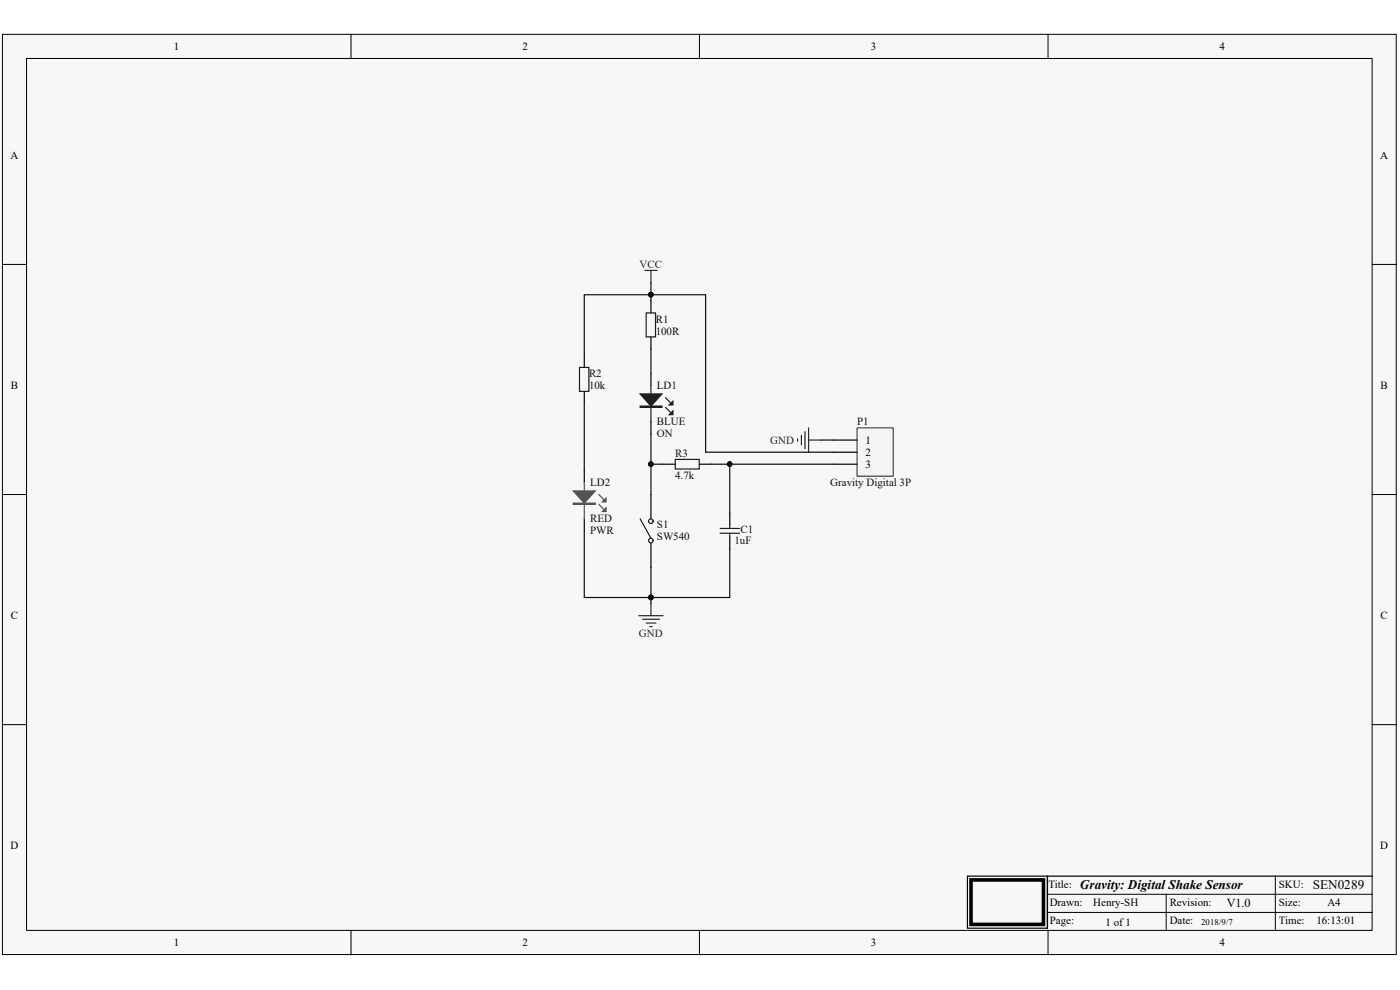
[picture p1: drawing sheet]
<svg xmlns="http://www.w3.org/2000/svg" width="297mm" height="210mm" viewBox="0 0 297 210" stroke-linecap="round" stroke-linejoin="round" font-family="sans-serif">
<path d="M.5 7.3h295.7v195.2h-295.7z" fill="#f7f7f7"/>
<path d="M.5 7.3h295.7v195.2h-295.7z" fill="none" stroke="#000" stroke-width=".21"/>
<path d="M5.6 12.4h285.5v185h-285.5z" fill="#f7f7f7"/>
<g fill="none" stroke="#000" stroke-width=".21">
<path d="M5.6 12.4h285.5v185h-285.5zM74.5 7.3v5.1M148.4 7.3v5.1M222.3 7.3v5.1M.5 56.1h5.1M291.1 56.1h5.2M.5 104.9h5.1M291.1 104.9h5.2M.5 153.7h5.1M291.1 153.7h5.2M74.5 197.4v5.2M148.4 197.4v5.2"/>
<path d="M222.2 189.7h68.9M222.2 193.5h68.9M222.3 197.4v5.2M247.4 189.7v7.7M270.6 185.8v11.6"/>
</g>
<path d="M205.2 185.8h17v11.1h-17zM291.1 185.8h-68.9v11.1" fill="none" stroke="#000" stroke-width=".25"/>
<path d="M206 186.6h15.4v9.5h-15.4z" fill="none" stroke="#000" stroke-width=".76"/>
<path d="M181.8 90.8h7.7v10.2h-7.7z" fill="#f5f5f5"/>
<path d="M181.8 90.8h7.7v10.2h-7.7z" fill="none" stroke="#262626" stroke-width=".21"/>
<path d="M138.1 79.2v2.6M138.1 89.5v2.6M176.7 93.3h5.1M176.7 95.9h5.1M176.7 98.5h5.1" fill="none" stroke="#000" stroke-width=".25"/>
<path d="M138.1 81.8v7.7M141.2 86.4l1 1M141.2 84.4l1 1" fill="none" stroke="#1c1c1c" stroke-width=".25"/>
<path d="M135.8 83.6h4.6l-2.3 2.5z" fill="#1c1c1c"/>
<path d="M135.8 83.6h4.6l-2.3 2.5zM135.8 86.1h4.6v.3h-4.6z" fill="none" stroke="#1c1c1c" stroke-width=".25"/>
<path d="M135.8 86.3h4.6" fill="none" stroke="#4c4c4c" stroke-width=".3"/>
<path d="M141.9 88l.8-.8v.8z" fill="#1c1c1c"/>
<path d="M142.7 87.2v.8h-.8z" fill="none" stroke="#1c1c1c" stroke-width=".25"/>
<path d="M141.9 85.9l.8-.8v.8z" fill="#1c1c1c"/>
<path d="M141.9 85.9l.8-.8v.8z" fill="none" stroke="#1c1c1c" stroke-width=".25"/>
<path d="M124 99.8v2.5M124 110.1v2.5" fill="none" stroke="#000" stroke-width=".25"/>
<path d="M124 102.3v7.8M127 107l1.1 1M127 104.9l1.1 1" fill="none" stroke="#4c4c4c" stroke-width=".25"/>
<path d="M121.6 104.1h4.7l-2.3 2.6z" fill="#4c4c4c"/>
<path d="M121.6 104.1h4.7l-2.3 2.6zM121.6 106.7h4.7v.3h-4.7z" fill="none" stroke="#4c4c4c" stroke-width=".25"/>
<path d="M121.6 106.8h4.7" fill="none" stroke="#4c4c4c" stroke-width=".3"/>
<path d="M128.6 107.7v.8h-.8z" fill="#4c4c4c"/>
<path d="M128.6 107.7v.8h-.8z" fill="none" stroke="#4c4c4c" stroke-width=".25"/>
<path d="M128.6 105.7v.8h-.8z" fill="#4c4c4c"/>
<path d="M128.6 105.7v.8h-.8z" fill="none" stroke="#4c4c4c" stroke-width=".25"/>
<path d="M136.8 57.4h2.6M138.1 57.4v2.5M169.2 93.1v.5M170 92.3v2.1M170.8 91.6v3.6M171.5 90.8v5.1M171.5 93.3h2.6M135.5 130.6h5.2M136.3 131.4h3.6M137.1 132.2h2M137.8 132.9h.5M138.1 128v2.6" fill="none" stroke="#262626" stroke-width=".25"/>
<path d="M124 75.4v2.5M138.1 63.8v2.6M138.1 71.5v2.6M124 83.1v2.5M140.7 98.5h2.6M148.4 98.5h2.6M138.1 104.9v5.2M138.1 115.2v5.1M154.8 108.8v2.5M154.8 113.9v2.6" fill="none" stroke="#000" stroke-width=".25"/>
<g fill="none" stroke="#1c1c1c" stroke-width=".25">
<path d="M122.9 77.9h2v5.1h-2zM137.1 66.4h2v5.1h-2zM143.3 97.5h5v2h-5zM135.8 110.1l2.3 4.1M152.8 113.1h4.1M152.8 112.1h4.1M154.8 111.3v.8M154.8 113.1v.8"/>
<circle cx="138.1" cy="114.7" r=".49"/>
<circle cx="138.1" cy="110.5" r=".48"/>
</g>
<path d="M138.1 62.5h-14.1v12.9M124 85.6v14.2" fill="none" stroke="#0e0e0e" stroke-width=".25"/>
<circle cx="138.1" cy="62.5" r=".48" fill="#0e0e0e"/>
<circle cx="138.1" cy="62.5" r=".48" fill="none" stroke="#0e0e0e" stroke-width=".21"/>
<path d="M138.1 74.1v5.1M174.1 93.3h2.6M124 112.6v14.1h14.1v1.3" fill="none" stroke="#0e0e0e" stroke-width=".25"/>
<circle cx="138.1" cy="126.7" r=".49" fill="#0e0e0e"/>
<circle cx="138.1" cy="126.7" r=".49" fill="none" stroke="#0e0e0e" stroke-width=".21"/>
<path d="M138.1 120.3v6.4" fill="none" stroke="#0e0e0e" stroke-width=".25"/>
<circle cx="138.1" cy="126.7" r=".49" fill="#0e0e0e"/>
<circle cx="138.1" cy="126.7" r=".49" fill="none" stroke="#0e0e0e" stroke-width=".21"/>
<path d="M138.1 92.1v12.8" fill="none" stroke="#0e0e0e" stroke-width=".25"/>
<circle cx="138.1" cy="98.4" r=".49" fill="#0e0e0e"/>
<circle cx="138.1" cy="98.4" r=".49" fill="none" stroke="#0e0e0e" stroke-width=".21"/>
<path d="M138.1 59.9v3.9" fill="none" stroke="#0e0e0e" stroke-width=".25"/>
<circle cx="138.1" cy="62.5" r=".48" fill="#0e0e0e"/>
<circle cx="138.1" cy="62.5" r=".48" fill="none" stroke="#0e0e0e" stroke-width=".21"/>
<path d="M154.8 116.5v10.2h-16.7" fill="none" stroke="#0e0e0e" stroke-width=".25"/>
<circle cx="138.1" cy="126.7" r=".49" fill="#0e0e0e"/>
<circle cx="138.1" cy="126.7" r=".49" fill="none" stroke="#0e0e0e" stroke-width=".21"/>
<path d="M138.1 62.5h11.6v33.4h27" fill="none" stroke="#0e0e0e" stroke-width=".25"/>
<circle cx="138.1" cy="62.5" r=".48" fill="#0e0e0e"/>
<circle cx="138.1" cy="62.5" r=".48" fill="none" stroke="#0e0e0e" stroke-width=".21"/>
<path d="M138.1 98.5h2.6" fill="none" stroke="#0e0e0e" stroke-width=".25"/>
<circle cx="138.1" cy="98.4" r=".49" fill="#0e0e0e"/>
<circle cx="138.1" cy="98.4" r=".49" fill="none" stroke="#0e0e0e" stroke-width=".21"/>
<path d="M151 98.5h25.7" fill="none" stroke="#0e0e0e" stroke-width=".25"/>
<circle cx="154.8" cy="98.4" r=".49" fill="#0e0e0e"/>
<circle cx="154.8" cy="98.4" r=".49" fill="none" stroke="#0e0e0e" stroke-width=".21"/>
<path d="M154.8 98.5v10.3" fill="none" stroke="#0e0e0e" stroke-width=".25"/>
<circle cx="154.8" cy="98.4" r=".49" fill="#0e0e0e"/>
<circle cx="154.8" cy="98.4" r=".49" fill="none" stroke="#0e0e0e" stroke-width=".21"/>
<g font-size="2.8">
<text x="229.1" y="188.6">Gravity: Digital Shake Sensor</text>
<text x="278.5" y="188.6">SEN0289</text>
</g>
<text font-size="2.6" x="260.3" y="192.4">V1.0</text>
<g font-size="2.3">
<text x="36.9" y="10.6">1</text>
<text x="110.8" y="10.6">2</text>
<text x="184.7" y="10.6">3</text>
<text x="258.7" y="10.6">4</text>
<text x="2.2" y="33.7">A</text>
<text x="292.8" y="33.7">A</text>
<text x="2.3" y="82.5">B</text>
<text x="292.9" y="82.5">B</text>
<text x="183.6" y="94.1">1</text>
<text x="183.6" y="96.6">2</text>
<text x="183.6" y="99.2">3</text>
<text x="2.3" y="131.4">C</text>
<text x="292.9" y="131.4">C</text>
<text x="2.2" y="180.2">D</text>
<text x="292.8" y="180.2">D</text>
<text x="222.4" y="188.4">Title:</text>
<text x="271.3" y="188.4">SKU:</text>
<text x="222.7" y="192.2">Drawn:</text>
<text x="222.7" y="196.1">Page:</text>
<text x="231.9" y="192.2">Henry-SH</text>
<text x="234.5" y="196.3">1 of 1</text>
<text x="248.2" y="196.1">Date:</text>
<text x="248.2" y="192.2">Revision:</text>
<text x="271.3" y="192.2">Size:</text>
<text x="271.3" y="196.1">Time:</text>
<text x="279.3" y="196.1">16:13:01</text>
<text x="281.6" y="192.2">A4</text>
<text x="36.9" y="200.7">1</text>
<text x="110.8" y="200.7">2</text>
<text x="184.7" y="200.7">3</text>
<text x="258.7" y="200.7">4</text>
</g>
<g font-size="2.3" fill="#262626">
<text x="135.7" y="56.9">VCC</text>
<text x="163.4" y="94.1">GND</text>
<text x="135.5" y="135.2">GND</text>
</g>
<g font-size="2.3" fill="#0e0e0e">
<text x="139.1" y="71">100R</text>
<text x="139.1" y="68.4">R1</text>
<text x="125" y="82.5">10k</text>
<text x="125" y="80">R2</text>
<text x="139.4" y="82.5">LD1</text>
<text x="139.4" y="92.8">ON</text>
<text x="139.4" y="90.3">BLUE</text>
<text x="181.8" y="90.3">P1</text>
<text x="143.2" y="101.6">4.7k</text>
<text x="143.2" y="96.9">R3</text>
<text x="125.2" y="103.1">LD2</text>
<text x="176.1" y="103.1">Gravity Digital 3P</text>
<text x="125.2" y="113.4">PWR</text>
<text x="125.2" y="110.8">RED</text>
<text x="139.4" y="112.1">S1</text>
<text x="157.1" y="113.1">C1</text>
<text x="139.4" y="114.6">SW540</text>
<text x="155.8" y="115.4">1uF</text>
</g>
<text font-size="1.9" x="254.8" y="196.2">2018/9/7</text>
</svg>
